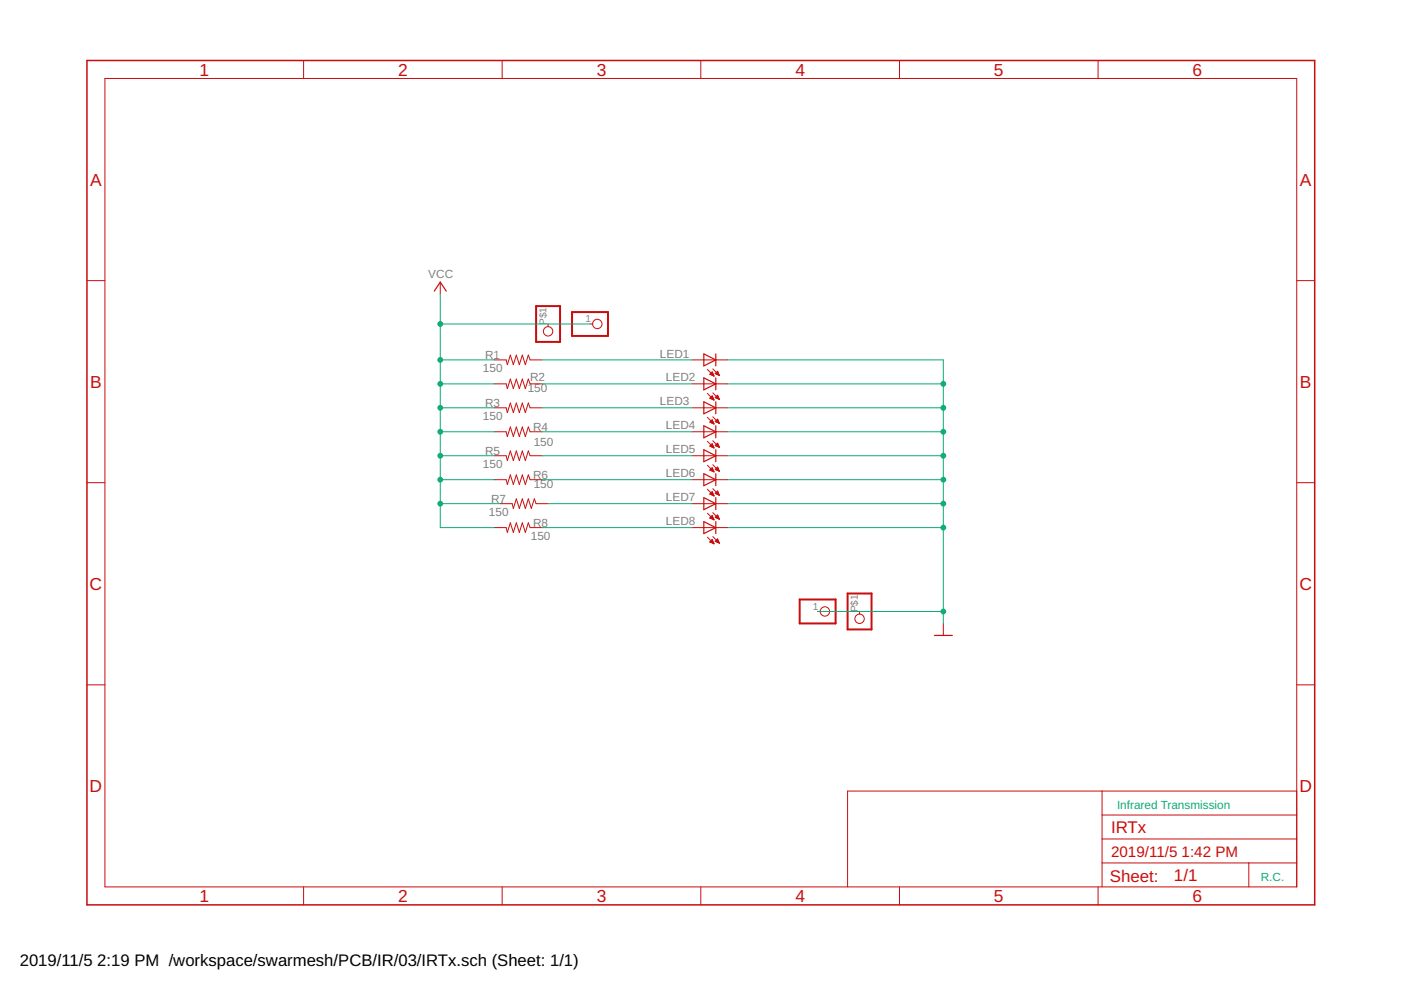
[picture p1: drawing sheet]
<svg xmlns="http://www.w3.org/2000/svg" width="297mm" height="210mm" viewBox="0 0 297 210" stroke-linecap="round" stroke-linejoin="round" font-family="sans-serif">
<path d="M113.7 64.9h5v7.6h-5zM121.3 66.2h7.6v5h-7.6zM169.5 127.1h7.7v5.1h-7.7zM179.7 125.8h5.1v7.7h-5.1z" fill="none" stroke="#c90d0c" stroke-width=".42"/>
<g fill="none" stroke="#c90d0c" stroke-width=".21">
<path d="M22.2 16.6h252.7v171.4h-252.7zM64.4 12.8v3.8M106.5 12.8v3.8M148.6 12.8v3.8M190.7 12.8v3.8M232.8 12.8v3.8M18.4 59.5h3.8M93.3 59.8v2.6M274.9 59.5h3.8M104.8 76.3h2.5l.3 1 .6-2 .6 2 .7-2 .6 2 .6-2 .7 2 .6-2 .4 1h2.5M116.2 68.7v.6M125.1 68.7h.6"/>
<path d="M146.7 76.3h7.6M150 78.3l1.4 1.4M150.5 79.4l.5-.6 .4 .9zM150.5 79.3h.7M150.6 79.2h.6M150.7 79.4h.6M150.8 79.1h.3M150.9 79h.1M151 79.6h.3M151.1 78.2l1.4 1.4M151.3 79.7h.1M151.6 79.2l.5-.5 .4 .9z"/>
<path d="M151.7 79.2h.7M151.8 79.1h.5M151.8 79.3h.6M151.9 79h.4M152 78.8h.2M152.1 79.4h.3M152.4 79.6h.1M104.8 81.4h2.5l.3 1 .6-2 .6 2 .7-2 .6 2 .6-2 .7 2 .6-2 .4 1h2.5M104.8 86.5h2.5l.3 1 .6-2.1 .6 2.1 .7-2.1 .6 2.1 .6-2.1 .7 2.1 .6-2.1 .4 1.1h2.5M104.8 91.5h2.5l.3 1.1 .6-2.1 .6 2.1 .7-2.1 .6 2.1 .6-2.1 .7 2.1 .6-2.1 .4 1h2.5M104.8 96.6h2.5l.3 1 .6-2 .6 2 .7-2 .6 2 .6-2 .7 2 .6-2 .4 1h2.5M146.7 81.4h7.6"/>
<path d="M146.7 86.5h7.6M146.7 91.5h7.6M146.7 96.6h7.6M150 83.4l1.4 1.4M150 88.5l1.4 1.4M150 93.6l1.4 1.4M150 98.7l1.4 1.4M150.5 84.4l.5-.5 .4 .9zM150.5 89.5l.5-.5 .4 .9zM150.5 94.6l.5-.5 .4 .9zM150.5 99.7l.5-.5 .4 .9zM150.5 84.4h.7"/>
<path d="M150.6 89.5h.6M150.6 99.7h.6M150.6 94.5h.6M150.6 99.6h.6M150.6 94.6h.6M150.6 89.6h.6M150.7 84.5h.6M150.7 84.3h.5M150.7 89.3h.4M150.7 94.4h.4M150.7 99.5h.4M150.8 84.1h.3"/>
<path d="M150.8 89.2h.3M150.8 94.3h.3M150.8 99.3h.3M150.9 99.8h.4M150.9 94.8h.4M150.9 84h.1M150.9 89.7h.4M150.9 89.1h.1M150.9 84.6h.4M150.9 94.1h.1M150.9 99.2h.1M151.1 83.3l1.4 1.4"/>
<path d="M151.1 88.4l1.4 1.4M151.1 93.5l1.4 1.3M151.1 98.5l1.4 1.4M151.1 99.9h.2M151.2 94.9h.1M151.2 89.8h.1M151.2 84.8h.1M151.6 84.3l.5-.5 .4 .9zM151.6 89.4l.5-.5 .4 .9zM151.6 94.5l.5-.5 .4 .8zM151.6 99.5l.5-.5 .4 .9zM151.7 84.3h.6"/>
<path d="M151.7 89.3h.6M151.7 94.4h.6M151.7 99.6h.7M151.7 99.5h.6M151.7 94.5h.7M151.8 89.5h.6M151.8 84.4h.6M151.8 84.1h.5M151.8 89.2h.5M151.8 94.3h.5M151.8 99.3h.5M151.9 84h.3"/>
<path d="M151.9 89.1h.3M152 94.1h.2M152 99.2h.2M152 99.7h.4M152 83.9h.2M152 94.6h.4M152.1 89.6h.3M152.1 89h.1M152.1 94h.1M152.1 99.1h.1M152.1 84.5h.3M152.3 99.8h.2"/>
<path d="M152.3 94.8h.2M152.3 89.7h.2M152.4 84.6h.1M18.4 102.3h3.8M104.8 101.7h2.5l.3 1 .6-2 .6 2 .7-2 .6 2 .6-2 .7 2 .6-2 .4 1h2.5M104.8 111.9h2.5l.3 1 .6-2.1 .6 2.1 .7-2.1 .6 2.1 .6-2.1 .7 2.1 .6-2.1 .4 1.1h2.5M106 106.8h2.6l.2 1 .7-2 .6 2 .6-2 .7 2 .6-2 .6 2 .7-2 .4 1h2.5M146.7 101.7h7.6M146.7 106.8h7.6M146.7 111.9h7.6M150 103.7l1.4 1.5M150 108.8l1.4 1.4"/>
<path d="M150 113.9l1.4 1.4M150.5 109.8l.9 .4M150.5 109.8h.7M150.5 114.9l.9 .4M150.5 114.9l.5-.5 .4 .9M150.5 114.9h.7M150.5 104.8h.7M150.6 104.6h.6M150.6 109.7h.6M150.6 114.8h.6M150.7 104.5h.4M150.7 109.6h.4"/>
<path d="M150.7 115h.6M150.7 114.7h.4M150.8 110h.5M150.8 104.9h.5M150.8 104.4h.3M150.9 109.5h.2M150.9 114.5h.2M151 104.3h.1M151 109.3h.1M151 114.4h.1M151 104.2l.4 .9-.9-.3zM151 109.3l-.5 .5"/>
<path d="M151 109.3l.4 .9M151 115.1h.3M151.1 110.1h.2M151.1 105h.2M151.1 103.6l1.4 1.4M151.1 108.7l1.4 1.4M151.1 113.8l1.4 1.4M151.3 115.3h.1M151.3 110.2h.1M151.6 104.6l.5-.5 .4 .9zM151.6 109.7l.9 .4M151.6 109.7l.5-.5 .4 .9"/>
<path d="M151.6 114.8h.8M151.6 114.8l.9 .4M151.7 109.7h.7M151.7 104.6h.7M151.7 104.5h.6M151.7 109.6h.6M151.8 114.7h.5M151.8 104.4h.5M151.9 109.5h.4M151.9 114.5h.4M151.9 114.9h.5M151.9 109.8h.5"/>
<path d="M152 104.8h.4M152 104.3h.2M152 109.3h.2M152 114.4h.2M152.1 104.2h.1M152.1 109.2h.1M152.1 114.3h.1M152.1 114.3l-.5 .5M152.1 114.3l.4 .9M152.2 115h.3M152.2 110h.3M152.3 104.9h.2"/>
<path d="M152.5 115.1h.1M152.5 110.1h.1M274.9 102.3h3.8M173.4 129.6h.5M182.2 129.6v.6M200 132.2v2.5M18.4 145.2h3.8M274.9 145.2h3.8M233.7 167.7v20.3M233.7 177.9h41.2M233.7 172.8h41.2M274.9 167.7h-95.2v20.3"/>
<path d="M64.4 188v3.9M106.5 188v3.9M148.6 188v3.9M190.7 188v3.9M232.8 188v3.9M233.7 183h41.2M264.8 183v5"/>
<circle cx="116.2" cy="70.3" r=".99"/>
<circle cx="126.6" cy="68.7" r=".99"/>
<circle cx="174.9" cy="129.6" r=".99"/>
<circle cx="182.2" cy="131.2" r=".99"/>
</g>
<g fill="none" stroke="#c90d0c" stroke-width=".25">
<path d="M92.1 61.7l1.2-1.9 1.3 1.9M149.2 75l2.6 1.3-2.6 1.3zM151.8 75v2.6M149.2 80.1l2.6 1.3-2.6 1.3zM149.2 85.2l2.6 1.3-2.6 1.2zM149.2 90.3l2.6 1.2-2.6 1.3zM149.2 95.4l2.6 1.2-2.6 1.3zM151.8 80.1v2.6M151.8 85.2v2.5M151.8 90.3v2.5M151.8 95.4v2.5M149.2 100.4l2.6 1.3-2.6 1.3z"/>
<path d="M149.2 105.5l2.6 1.3-2.6 1.3zM149.2 110.6l2.6 1.3-2.6 1.2zM151.8 100.4v2.6M151.8 105.5v2.6M151.8 110.6v2.5M198.1 134.7h3.8"/>
</g>
<path d="M18.4 12.8h260.3v179.1h-260.3z" fill="none" stroke="#c90d0c" stroke-width=".32"/>
<g fill="none" stroke="#0dab76" stroke-width=".21">
<path d="M93.3 76.3h11.5M93.3 62.4v49.5h11.5M93.3 68.7h31.8M114.9 76.3h31.8M154.3 76.3h45.7v55.9M93.3 81.4h11.5M93.3 86.5h11.5M93.3 91.5h11.5M93.3 96.6h11.5M114.9 81.4h31.8M114.9 86.5h31.8M114.9 91.5h31.8"/>
<path d="M114.9 96.6h31.8M154.3 81.4h45.7M154.3 86.5h45.7M154.3 91.5h45.7M154.3 96.6h45.7M93.3 101.7h11.5M93.3 106.8h12.7M114.9 101.7h31.8M114.9 111.9h31.8M116.2 106.8h30.5M154.3 101.7h45.7M154.3 106.8h45.7"/>
<path d="M154.3 111.9h45.7M173.4 129.6h26.6"/>
</g>
<g fill="#0dab76" stroke="#0dab76" stroke-width=".21">
<circle cx="200" cy="129.6" r=".51"/>
<circle cx="200" cy="81.4" r=".51"/>
<circle cx="200" cy="86.5" r=".51"/>
<circle cx="200" cy="91.5" r=".51"/>
<circle cx="200" cy="96.6" r=".51"/>
<circle cx="200" cy="101.7" r=".51"/>
<circle cx="200" cy="106.8" r=".51"/>
<circle cx="200" cy="111.9" r=".51"/>
<circle cx="93.3" cy="68.7" r=".51"/>
<circle cx="93.3" cy="106.8" r=".51"/>
<circle cx="93.3" cy="101.7" r=".51"/>
<circle cx="93.3" cy="96.6" r=".51"/>
<circle cx="93.3" cy="91.5" r=".51"/>
<circle cx="93.3" cy="86.5" r=".51"/>
<circle cx="93.3" cy="81.4" r=".51"/>
<circle cx="93.3" cy="76.3" r=".51"/>
</g>
<g font-size="3.7" fill="#c90d0c">
<text x="42.3" y="16">1</text>
<text x="84.4" y="16">2</text>
<text x="126.5" y="16">3</text>
<text x="168.6" y="16">4</text>
<text x="210.7" y="16">5</text>
<text x="252.9" y="16">6</text>
<text x="19.1" y="39.4">A</text>
<text x="275.6" y="39.4">A</text>
<text x="19.1" y="82.2">B</text>
<text x="275.6" y="82.2">B</text>
<text x="19" y="125.1">C</text>
<text x="275.5" y="125.1">C</text>
<text x="19" y="167.9">D</text>
<text x="275.5" y="167.9">D</text>
<text x="42.3" y="191.2">1</text>
<text x="84.4" y="191.2">2</text>
<text x="126.5" y="191.2">3</text>
<text x="168.6" y="191.2">4</text>
<text x="210.7" y="191.2">5</text>
<text x="252.9" y="191.2">6</text>
</g>
<g font-size="3.6" fill="#c90d0c">
<text x="235.6" y="176.6">IRTx</text>
<text x="235.3" y="186.9">Sheet:</text>
<text x="248.9" y="186.8">1/1</text>
</g>
<g font-size="3.5">
<text x="4.2" y="204.7">2019/11/5</text>
<text x="20.6" y="204.7">2:19 PM /workspace/swarmesh/PCB/IR/03/IRTx.sch (Sheet: 1/1)</text>
</g>
<g font-size="3.2" fill="#c90d0c">
<text x="235.6" y="181.7">2019/11/5</text>
<text x="250.5" y="181.7">1:42 PM</text>
</g>
<g font-size="2.5" fill="#808080">
<text x="90.8" y="59">VCC</text>
<text x="102.9" y="76.1">R1</text>
<text x="139.9" y="75.8">LED1</text>
<text x="102.4" y="78.9">150</text>
<text x="111.9" y="83.2">150</text>
<text x="112.4" y="80.9">R2</text>
<text x="141.2" y="80.9">LED2</text>
<text x="102.4" y="89">150</text>
<text x="102.9" y="86.2">R3</text>
<text x="139.9" y="86">LED3</text>
<text x="113" y="91.3">R4</text>
<text x="113.2" y="94.6">150</text>
<text x="141.2" y="91">LED4</text>
<text x="102.4" y="99.2">150</text>
<text x="102.9" y="96.4">R5</text>
<text x="113" y="101.5">R6</text>
<text x="141.2" y="96.1">LED5</text>
<text x="141.2" y="101.2">LED6</text>
<text x="104.1" y="106.6">R7</text>
<text x="113.2" y="103.5">150</text>
<text x="141.2" y="106.3">LED7</text>
<text x="103.7" y="109.3">150</text>
<text x="113" y="111.6">R8</text>
<text x="141.2" y="111.4">LED8</text>
<text x="112.5" y="114.4">150</text>
</g>
<g font-size="2.5" fill="#0dab76">
<text x="236.8" y="171.5">Infrared Transmission</text>
<text x="267.3" y="186.8">R.C.</text>
</g>
<g font-size="2.1" fill="#808080">
<text x="115.9" y="68.9" transform="rotate(-90 115.9 68.9)">P$1</text>
<text x="124.1" y="68.3">1</text>
<text x="172.4" y="129.3">1</text>
<text x="181.9" y="129.8" transform="rotate(-90 181.9 129.8)">P$1</text>
</g>
</svg>
